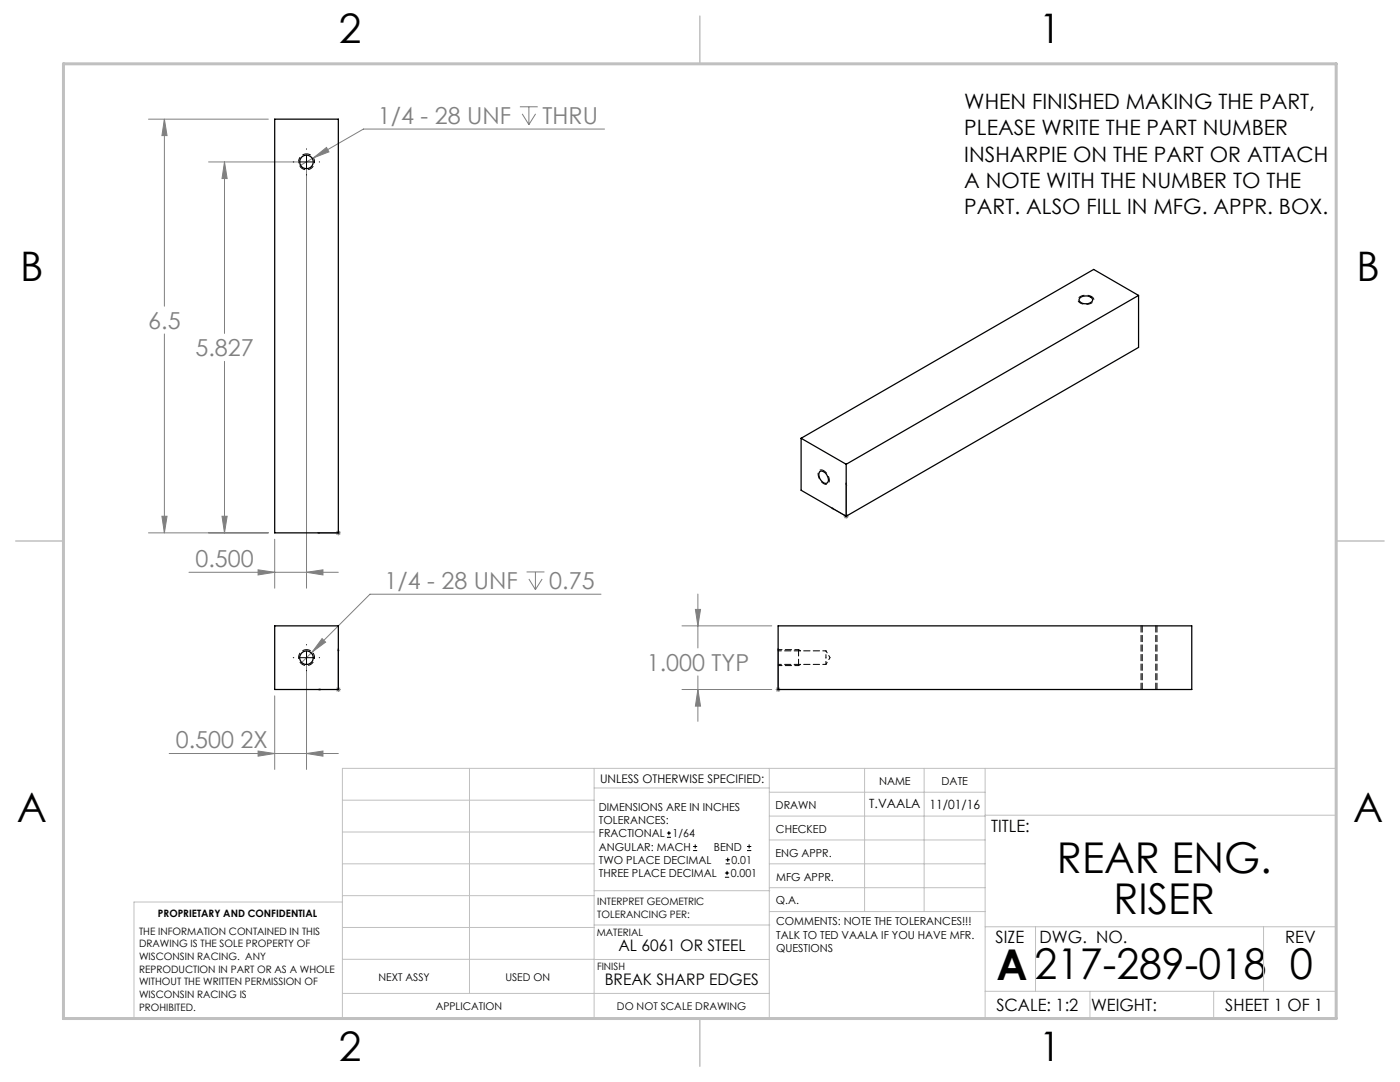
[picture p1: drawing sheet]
<svg xmlns="http://www.w3.org/2000/svg" width="279mm" height="216mm" viewBox="0 0 279 216" stroke-linecap="round" stroke-linejoin="round" font-family="sans-serif">
<g fill="none" stroke="#808080" stroke-width=".2">
<path d="M29.6 23.8h24M32.8 23.8l.5 3.3h-1zM32.8 23.8v37.3M41.6 32.3h18.3M44.8 32.3l.5 3.3h-1zM44.8 32.3v34.2M61.2 33.6v83.8M62.5 31.5l2.7-2.1 .5 .9zM103.8 21.3h3.5M104.2 22.7l1.4 2.2M105.6 21.3v3.6M106.9 22.7l-1.3 2.2"/>
<path d="M120.6 25.8h-48.1l-12.7 7.3M32.8 66.6v39.7M44.8 72.1v34.2M29.6 106.3h24M32.3 103h1l-.5 3.3zM37.7 114.2h29.8M44.3 103h1l-.5 3.3zM51.5 113.7l3.3 .5-3.3 .5zM54.8 107.6v9.8M61.2 114.2l3.3-.5v1zM67 106.3h1M67.2 106l.7 .7"/>
<path d="M67.5 105.8v1M67.9 106l-.7 .7M105.1 114.1h3.6M105.6 115.5l1.3 2.2M106.9 114.1v3.6M108.2 115.5l-1.3 2.2M119.9 118.6h-46.1l-13.8 13.8M139.3 118.5v10.8M168.4 103h1M168.5 102.7l.7 .7M168.9 102.5v1M169.2 102.7l-.7 .7"/>
<path d="M54.8 138.9v14.6M61.2 132.5v21M64.3 127.4l.7 .7-2.7 2zM67 137.6h1M67.2 137.2l.7 .7M67.5 137.1v1M67.9 137.2l-.7 .7M136.1 137.6h17.9M136.1 124.9h17.9M138.8 121.6h1l-.5 3.3zM139.3 137.6l.5 3.3h-1zM139.3 134.9v9"/>
<path d="M154.8 137.6h1M154.9 137.2l.7 .7M155.3 137.1v1M155.6 137.2l-.7 .7M33.8 150.4h33.7M51.5 149.9l3.3 .5-3.3 .5zM61.2 150.4l3.3-.5v1z"/>
</g>
<g fill="none" stroke="#000" stroke-width=".2">
<path d="M58.5 32.3h.1M59.9 32.3h2.5M61.2 29.7v.1M61.2 31v2.6M61.2 34.9h.1M63.7 32.3h.1M58.5 131.2h.1M59.9 131.2h2.5M61.2 128.6v.1M61.2 130v2.5M61.2 133.8h.1M63.7 131.2h.1"/>
<path d="M133.1 167.1h.8M133.1 166.2h.8M133.5 165.8v.9M138.3 169.7h.8M138.3 168.9h.8M138.7 168.5v.8M144.7 175h.8M144.7 174.2h.8M144.8 172.4h.9M144.8 171.6h.9M145.1 173.8v.8M145.2 171.1v.9"/>
<path d="M149.1 169.7h.8M149.1 168.9h.8M149.5 168.5v.8"/>
</g>
<g fill="none" stroke="#00f" stroke-width=".2">
<path d="M168.9 96.3v.4l-.1-.1zM168.9 96.3v6.7l-2.9-1.6M63.4 106.3h.5h-.5M63.4 106.3h4.1M67.4 106.3h.2zM67.5 106.3h.1M166 101.4h.3v.2zM63.4 137.6l.5-.1v.2zM67.5 129.4v8.2h-4.1M67.5 129.4l.1 .4h-.2zM155.3 137.5v.2zM155.3 129.4v.4v-.4"/>
<path d="M155.3 137.6h.1M155.3 129.4v8.2"/>
</g>
<path d="M61.2 30.7a1.59 1.59 0 0 1 1.4 2.3 1.59 1.59 0 0 1-2.7 .2 1.59 1.59 0 0 1 1.1-2.5h.2M217.8 59.2a.75 .75 0 0 1 .5 .8 .75 .75 0 0 1-.8 .6 1.82 1.82 0 0 1-2.4-.7 1.72 1.72 0 0 1 2.5-.9l.2 .2M164.4 93.9a1.96 1.96 0 0 1 .8 2.6 1.67 1.67 0 0 1-1.9-1.6 .75 .75 0 0 1 .1-.9 .75 .75 0 0 1 1-.1M61.2 129.6a1.59 1.59 0 0 1 1.4 2.4 1.59 1.59 0 0 1-2.7 .1 1.59 1.59 0 0 1 1.1-2.5h.2" fill="none" stroke="#000" stroke-width=".2" stroke-dasharray="1.3 .6" stroke-dashoffset=".4" stroke-linecap="butt"/>
<g fill="none" stroke="#c0c0c0" stroke-width=".2">
<path d="M68.3 159.7h50.3M93.7 153.3v44.9M118.6 153.3v49.9M118.6 157.2h34.9M153.5 153.3v49.9M153.5 158.1h43.1M172.5 153.3v28.6M184.4 153.3v28.6M196.6 153.3v49.9M68.3 180h-41.6v23.2h240v-49.9h-198.4v49.9M68.3 178.7h50.3M68.3 172.4h50.3"/>
<path d="M68.3 166h50.3M118.6 177.7h35M153.5 167.6h43.1M153.5 162.8h43.1M153.5 172.4h43.1M153.5 177.1h43.1M196.6 162.7h70.1M68.3 198.2h85.2M68.3 191.4l85.2 .1M68.3 185.1h50.3M118.6 184.6h35M153.6 181.9h43"/>
<path d="M196.6 197.8h70.1M196.6 184.9h70.1M206.7 184.9v12.9M217.5 197.8v5.4M242.2 197.8v5.4M252.2 184.9v12.9"/>
</g>
<path d="M139.7 3.2v9.5M3.1 107.9h9.6M266.7 107.9h9.5M139.7 203.2v9.6" fill="none" stroke="#c0c0c0" stroke-width=".3"/>
<path d="M12.7 12.7h254v190.5h-254z" fill="none" stroke="#c0c0c0" stroke-width=".6"/>
<path d="M155.3 129.6h4.1M155.3 132.8h4.1" fill="none" stroke="#000" stroke-width=".2" stroke-dasharray="1.3 .6" stroke-dashoffset=".5"/>
<path d="M159.4 132.8l.4-.2M159.4 129.6l.4 .3M159.4 132.8v-3.2M227.7 124.9v12.7M230.9 124.9v12.7" fill="none" stroke="#000" stroke-width=".2" stroke-dasharray="1.3 .6"/>
<g fill="#00f">
<path d="M63.4 137.6l.5 .1v-.2zM67.5 129.4l-.1 .4h.2z"/>
<path d="M155.3 137.5v.2zM155.3 129.4v.4zM63.4 106.3h.5zM67.4 106.3h.2zM166 101.4l.3 .2v-.2zM168.9 96.3l-.1 .3 .1 .1z"/>
</g>
<path d="M64.3 127.4l-2 2.7 2.7-2zM61.2 150.4l3.3-.5v1zM51.5 149.9l3.3 .5-3.3 .5zM138.8 121.6h1l-.5 3.3zM139.3 137.6l.5 3.3h-1zM61.2 114.2l3.3-.5v1zM51.5 113.7l3.3 .5-3.3 .5zM32.8 23.8l.5 3.3h-1zM32.3 103h1l-.5 3.3zM44.8 32.3l.5 3.3h-1zM44.3 103h1l-.5 3.3zM62.5 31.5l3.2-1.2-.5-.9z" fill="#808080"/>
<g fill="none" stroke="#000" stroke-width=".25">
<path d="M54.8 23.8h12.7v82.5h-12.7zM215.5 59.5a1.73 1.73 0 0 1 2.6 .2 1.34 1.34 0 0 1-1.9 .9 .71 .71 0 0 1-.7-.3 .71 .71 0 0 1 0-.8zM227.2 58.9l-58.3 33.7M227.2 58.9v10.4l-58.3 33.7M227.2 58.9l-8.9-5.1-58.4 33.7M159.9 87.5v10.3l9 5.2M159.9 87.5l9 5.1M163.6 94.1a1.32 1.32 0 0 1 1.6 1.2 .71 .71 0 0 1-.1 1 .71 .71 0 0 1-1-.2 1.76 1.76 0 0 1-.5-2zM168.9 92.6v10.4M54.8 124.9h12.7v12.7h-12.7zM155.3 124.9h82.5v12.7h-82.5z"/>
<circle cx="61.2" cy="32.3" r="1.34"/>
<circle cx="61.2" cy="131.2" r="1.34"/>
</g>
<path d="M164.8 131.2v-1.3M164.8 132.6v-1.4" fill="none" stroke="#000" stroke-width=".2" stroke-dasharray="1.3 .6" stroke-dashoffset=".7"/>
<path d="M228 124.9v12.7M230.7 137.6v-12.7" fill="none" stroke="#000" stroke-width=".2" stroke-dasharray="1.3 .6"/>
<path d="M164.8 132.6l.8-1.4M165.6 131.2l-.8-1.3" fill="none" stroke="#000" stroke-width=".2" stroke-dasharray="1.3 .6" stroke-dashoffset=".8"/>
<path d="M155.3 132.6h9.5M164.8 129.9h-9.5" fill="none" stroke="#000" stroke-width=".2" stroke-dasharray="1.3 .6" stroke-dashoffset=".6"/>
<g font-size="8.5">
<text x="210.9" y="174.2">REAR ENG.</text>
<text x="222.2" y="182.3">RISER</text>
<text x="198.9" y="195.5">A217-289-018</text>
<text x="257.4" y="195.4">0</text>
</g>
<g font-size="8.1">
<text x="67.6" y="8.5">2</text>
<text x="207.3" y="8.5">1</text>
<text x="4" y="56.1">B</text>
<text x="270.7" y="56.1">B</text>
<text x="3.3" y="164.1">A</text>
<text x="270" y="164.1">A</text>
<text x="67.6" y="211.7">2</text>
<text x="207.3" y="211.7">1</text>
</g>
<g font-size="4.7" fill="#808080">
<text x="75.4" y="24.7">1/4 - 28 UNF</text>
<text x="108.3" y="24.7">THRU</text>
<text x="29.6" y="65.6">6.5</text>
<text x="39" y="71.1">5.827</text>
<text x="39" y="113.2">0.500</text>
<text x="76.7" y="117.5">1/4 - 28 UNF</text>
<text x="109.6" y="117.5">0.75</text>
<text x="129.1" y="133.8">1.000 TYP</text>
<text x="35.1" y="149.3">0.500 2X</text>
</g>
<g font-size="4.2">
<text x="192.5" y="21.8">WHEN FINISHED MAKING THE PART,</text>
<text x="192.5" y="27">PLEASE WRITE THE PART NUMBER</text>
<text x="192.5" y="32.2">INSHARPIE ON THE PART OR ATTACH</text>
<text x="192.5" y="37.5">A NOTE WITH THE NUMBER TO THE</text>
<text x="192.5" y="42.7">PART. ALSO FILL IN MFG. APPR. BOX.</text>
</g>
<g font-size="3.4">
<text x="197.8" y="166">TITLE:</text>
<text x="198.7" y="188.1">SIZE</text>
<text x="207.5" y="188.1">DWG. NO.</text>
<text x="256.5" y="188.2">REV</text>
<text x="198.8" y="201.7">SCALE: 1:2</text>
<text x="217.7" y="201.8">WEIGHT:</text>
<text x="244.5" y="201.7">SHEET 1 OF 1</text>
</g>
<g font-size="3.2">
<text x="123.4" y="189.8">AL 6061 OR STEEL</text>
<text x="120.7" y="196.6">BREAK SHARP EDGES</text>
</g>
<g font-size="2.5">
<text x="173.5" y="161.3">T.VAALA</text>
<text x="185.5" y="161.4">11/01/16</text>
</g>
<text font-size="2.4" x="119.8" y="156.2">UNLESS OTHERWISE SPECIFIED:</text>
<g font-size="2.2">
<text x="119.5" y="161.8">DIMENSIONS ARE IN INCHES</text>
<text x="154.8" y="161.4">DRAWN</text>
<text x="175.4" y="156.6">NAME</text>
<text x="187.9" y="156.7">DATE</text>
<text x="119.5" y="164.4">TOLERANCES:</text>
<text x="119.5" y="167.1">FRACTIONAL</text>
<text x="134.2" y="167.1">1/64</text>
<text x="154.9" y="166.3">CHECKED</text>
<text x="119.5" y="172.4">TWO PLACE DECIMAL</text>
<text x="119.5" y="169.7">ANGULAR: MACH</text>
<text x="142.5" y="169.7">BEND</text>
<text x="146" y="172.4">0.01</text>
<text x="154.8" y="170.9">ENG APPR.</text>
<text x="119.5" y="175">THREE PLACE DECIMAL</text>
<text x="145.8" y="175">0.001</text>
<text x="154.9" y="175.7">MFG APPR.</text>
<text x="154.9" y="180.4">Q.A.</text>
<text x="154.9" y="184.6">COMMENTS: NOTE THE TOLERANCES!!!</text>
<text x="154.9" y="187.3">TALK TO TED VAALA IF YOU HAVE MFR.</text>
<text x="154.9" y="189.9">QUESTIONS</text>
</g>
<g font-size="2.1">
<text x="75.5" y="195.7">NEXT ASSY</text>
<text x="100.9" y="195.7">USED ON</text>
<text x="86.9" y="201.5">APPLICATION</text>
<text x="123.1" y="201.6">DO NOT SCALE DRAWING</text>
</g>
<g font-size="2">
<text x="31.5" y="182.9">PROPRIETARY AND CONFIDENTIAL</text>
<text x="119.2" y="180.6">INTERPRET GEOMETRIC</text>
<text x="119.2" y="183.1">TOLERANCING PER:</text>
<text x="27.8" y="186.5">THE INFORMATION CONTAINED IN THIS</text>
<text x="27.8" y="189">DRAWING IS THE SOLE PROPERTY OF</text>
<text x="27.8" y="191.6">WISCONSIN RACING. ANY</text>
<text x="119.1" y="186.7">MATERIAL</text>
<text x="27.8" y="194.1">REPRODUCTION IN PART OR AS A WHOLE</text>
<text x="27.8" y="196.6">WITHOUT THE WRITTEN PERMISSION OF</text>
<text x="119.1" y="193.5">FINISH</text>
<text x="27.8" y="199.1">WISCONSIN RACING IS</text>
<text x="27.8" y="201.7">PROHIBITED.</text>
</g>
</svg>
